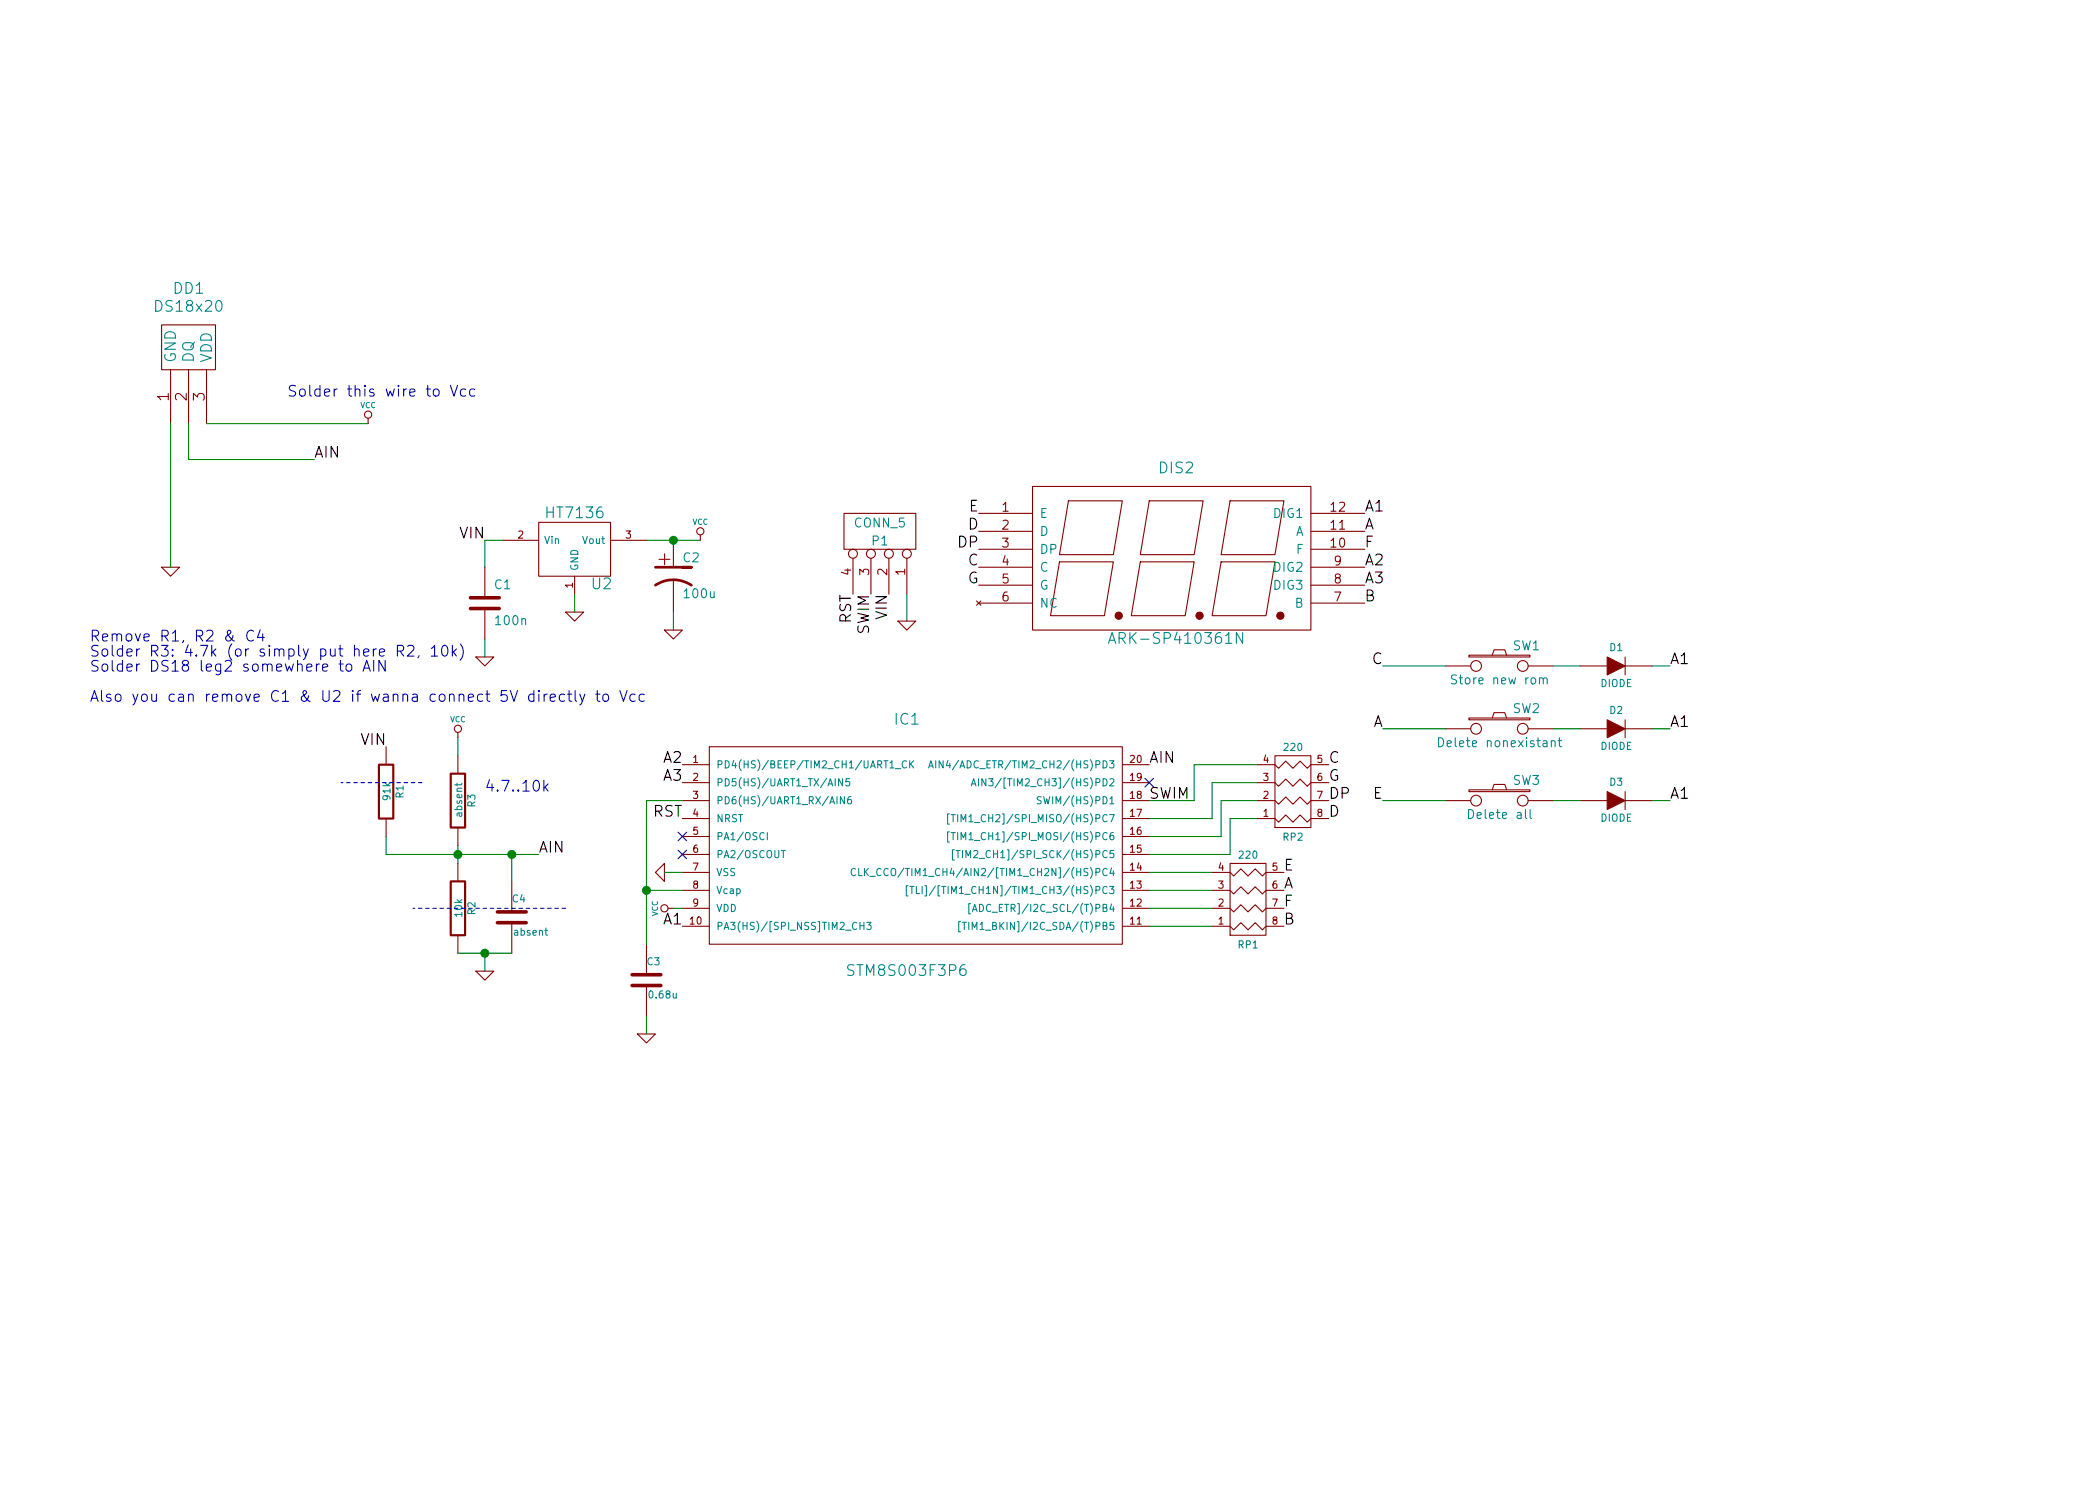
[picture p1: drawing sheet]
EESchema Schematic File Version 2
LIBS:power
LIBS:device
LIBS:transistors
LIBS:conn
LIBS:linear
LIBS:regul
LIBS:74xx
LIBS:cmos4000
LIBS:adc-dac
LIBS:memory
LIBS:xilinx
LIBS:special
LIBS:microcontrollers
LIBS:dsp
LIBS:microchip
LIBS:analog_switches
LIBS:motorola
LIBS:texas
LIBS:intel
LIBS:audio
LIBS:interface
LIBS:digital-audio
LIBS:philips
LIBS:display
LIBS:cypress
LIBS:siliconi
LIBS:opto
LIBS:atmel
LIBS:contrib
LIBS:valves
LIBS:stm8
LIBS:local
LIBS:3digit_voltmeter-cache
EELAYER 24 0
EELAYER END
$Descr A4 11693 8268
encoding utf-8
Sheet 1 1
Title ""
Date "16 feb 2015"
Rev ""
Comp ""
Comment1 ""
Comment2 ""
Comment3 ""
Comment4 ""
$EndDescr
$Comp
L STM8S003F3P6 IC1
U 1 1
P 5050 4600
F 0 "IC1" H 5050 5200 60  0000 C CNN
F 1 "STM8S003F3P6" H 5050 3800 60  0000 C CNN
F 2 "TSSOP20" H 4950 5100 60  0001 C CNN
F 3 "~" H 5050 4600 60  0000 C CNN
	1    5050 4600
	1    0    0    -1  
$EndComp
$Comp
L R_PACK4 RP2
U 1 1
P 7200 4200
F 0 "RP2" H 7200 4650 40  0000 C CNN
F 1 "220" H 7200 4150 40  0000 C CNN
F 2 "" H 7200 4200 60  0000 C CNN
F 3 "" H 7200 4200 60  0000 C CNN
	1    7200 4200
	1    0    0    1   
$EndComp
$Comp
L ARK-SP410361N DIS2
U 1 1
P 6550 3100
F 0 "DIS2" H 6550 3600 60  0000 C CNN
F 1 "ARK-SP410361N" H 6550 2650 60  0000 C CNN
F 2 "~" H 6300 3100 60  0000 C CNN
F 3 "~" H 6300 3100 60  0000 C CNN
	1    6550 3100
	1    0    0    -1  
$EndComp
$Comp
L HT7136 U2
U 1 1
P 3200 3050
F 0 "U2" H 3350 2854 60  0000 C CNN
F 1 "HT7136" H 3200 3250 60  0000 C CNN
F 2 "~" H 3200 3050 60  0000 C CNN
F 3 "~" H 3200 3050 60  0000 C CNN
	1    3200 3050
	1    0    0    -1  
$EndComp
$Comp
L GND #PWR6
U 1 1
P 3200 3400
F 0 "#PWR6" H 3200 3400 30  0001 C CNN
F 1 "GND" H 3200 3330 30  0001 C CNN
F 2 "" H 3200 3400 60  0000 C CNN
F 3 "" H 3200 3400 60  0000 C CNN
	1    3200 3400
	1    0    0    -1  
$EndComp
Wire Wire Line
	3200 3400 3200 3300
$Comp
L C C1
U 1 1
P 2700 3350
F 0 "C1" H 2750 3450 50  0000 L CNN
F 1 "100n" H 2750 3250 50  0000 L CNN
F 2 "" H 2700 3350 60  0000 C CNN
F 3 "" H 2700 3350 60  0000 C CNN
	1    2700 3350
	1    0    0    -1  
$EndComp
Wire Wire Line
	2700 3150 2700 3000
$Comp
L GND #PWR4
U 1 1
P 2700 3650
F 0 "#PWR4" H 2700 3650 30  0001 C CNN
F 1 "GND" H 2700 3580 30  0001 C CNN
F 2 "" H 2700 3650 60  0000 C CNN
F 3 "" H 2700 3650 60  0000 C CNN
	1    2700 3650
	1    0    0    -1  
$EndComp
Wire Wire Line
	2700 3550 2700 3650
$Comp
L CP1 C2
U 1 1
P 3750 3200
F 0 "C2" H 3800 3300 50  0000 L CNN
F 1 "100u" H 3800 3100 50  0000 L CNN
F 2 "" H 3750 3200 60  0000 C CNN
F 3 "" H 3750 3200 60  0000 C CNN
	1    3750 3200
	1    0    0    -1  
$EndComp
Wire Wire Line
	3600 3000 3900 3000
$Comp
L GND #PWR9
U 1 1
P 3750 3500
F 0 "#PWR9" H 3750 3500 30  0001 C CNN
F 1 "GND" H 3750 3430 30  0001 C CNN
F 2 "" H 3750 3500 60  0000 C CNN
F 3 "" H 3750 3500 60  0000 C CNN
	1    3750 3500
	1    0    0    -1  
$EndComp
Wire Wire Line
	3750 3400 3750 3500
Connection ~ 3750 3000
$Comp
L VCC #PWR11
U 1 1
P 3900 3000
F 0 "#PWR11" H 3900 3100 30  0001 C CNN
F 1 "VCC" H 3900 3100 30  0000 C CNN
F 2 "" H 3900 3000 60  0000 C CNN
F 3 "" H 3900 3000 60  0000 C CNN
	1    3900 3000
	1    0    0    -1  
$EndComp
$Comp
L CONN_4 P1
U 1 1
P 4900 2950
F 0 "P1" V 4850 2950 50  0000 C CNN
F 1 "CONN_5" V 4950 2950 50  0000 C CNN
F 2 "" H 4900 2950 60  0000 C CNN
F 3 "" H 4900 2950 60  0000 C CNN
	1    4900 2950
	0    1    -1   0   
$EndComp
Wire Wire Line
	5050 3450 5050 3300
$Comp
L R_PACK4 RP1
U 1 1
P 6950 4800
F 0 "RP1" H 6950 5250 40  0000 C CNN
F 1 "220" H 6950 4750 40  0000 C CNN
F 2 "" H 6950 4800 60  0000 C CNN
F 3 "" H 6950 4800 60  0000 C CNN
	1    6950 4800
	1    0    0    1   
$EndComp
Text Label 7400 4350 0    60   ~ 0
G
Text Label 7400 4450 0    60   ~ 0
DP
Text Label 7150 4950 0    60   ~ 0
A
Text Label 7150 5050 0    60   ~ 0
F
Text Label 7400 4550 0    60   ~ 0
D
Text Label 7150 4850 0    60   ~ 0
E
Text Label 7400 4250 0    60   ~ 0
C
Text Label 7150 5150 0    60   ~ 0
B
Text Label 5450 3250 2    60   ~ 0
G
Text Label 5450 3050 2    60   ~ 0
DP
Text Label 7600 2950 0    60   ~ 0
A
Text Label 7600 3050 0    60   ~ 0
F
Text Label 5450 2950 2    60   ~ 0
D
Text Label 5450 2850 2    60   ~ 0
E
Text Label 5450 3150 2    60   ~ 0
C
Text Label 7600 3350 0    60   ~ 0
B
Text Label 4850 3300 3    60   ~ 0
SWIM
Text Label 4750 3300 3    60   ~ 0
RST
Text Label 7600 2850 0    60   ~ 0
A1
Text Label 7600 3150 0    60   ~ 0
A2
Text Label 7600 3250 0    60   ~ 0
A3
$Comp
L VCC #PWR10
U 1 1
P 3750 5050
F 0 "#PWR10" H 3750 5150 30  0001 C CNN
F 1 "VCC" H 3750 5150 30  0000 C CNN
F 2 "" H 3750 5050 60  0000 C CNN
F 3 "" H 3750 5050 60  0000 C CNN
	1    3750 5050
	0    -1   -1   0   
$EndComp
$Comp
L GND #PWR8
U 1 1
P 3700 4850
F 0 "#PWR8" H 3700 4850 30  0001 C CNN
F 1 "GND" H 3700 4780 30  0001 C CNN
F 2 "" H 3700 4850 60  0000 C CNN
F 3 "" H 3700 4850 60  0000 C CNN
	1    3700 4850
	0    1    1    0   
$EndComp
$Comp
L C C3
U 1 1
P 3600 5450
F 0 "C3" H 3600 5550 40  0000 L CNN
F 1 "0.68u" H 3606 5365 40  0000 L CNN
F 2 "" H 3638 5300 30  0000 C CNN
F 3 "" H 3600 5450 60  0000 C CNN
	1    3600 5450
	1    0    0    -1  
$EndComp
Wire Wire Line
	3600 4450 3600 5250
Wire Wire Line
	3600 4950 3800 4950
$Comp
L GND #PWR7
U 1 1
P 3600 5750
F 0 "#PWR7" H 3600 5750 30  0001 C CNN
F 1 "GND" H 3600 5680 30  0001 C CNN
F 2 "" H 3600 5750 60  0000 C CNN
F 3 "" H 3600 5750 60  0000 C CNN
	1    3600 5750
	1    0    0    -1  
$EndComp
Wire Wire Line
	3600 5750 3600 5650
Text Label 3800 4350 2    60   ~ 0
A3
Text Label 3800 4250 2    60   ~ 0
A2
Wire Wire Line
	3600 4450 3800 4450
Connection ~ 3600 4950
Wire Wire Line
	3700 4850 3800 4850
Wire Wire Line
	3750 5050 3800 5050
Wire Wire Line
	2700 3000 2800 3000
Text Label 3800 4550 2    60   ~ 0
RST
Text Label 6400 4450 0    60   ~ 0
SWIM
Text Label 3800 5150 2    60   ~ 0
A1
Wire Wire Line
	6400 5150 6750 5150
Wire Wire Line
	6400 5050 6750 5050
Wire Wire Line
	6400 4950 6750 4950
Wire Wire Line
	6400 4850 6750 4850
$Comp
L GND #PWR1
U 1 1
P 950 3150
F 0 "#PWR1" H 950 3150 30  0001 C CNN
F 1 "GND" H 950 3080 30  0001 C CNN
F 2 "" H 950 3150 60  0000 C CNN
F 3 "" H 950 3150 60  0000 C CNN
	1    950  3150
	1    0    0    -1  
$EndComp
Text Label 2700 3000 2    60   ~ 0
VIN
Text Label 4950 3300 3    60   ~ 0
VIN
$Comp
L GND #PWR12
U 1 1
P 5050 3450
F 0 "#PWR12" H 5050 3450 30  0001 C CNN
F 1 "GND" H 5050 3380 30  0001 C CNN
F 2 "" H 5050 3450 60  0000 C CNN
F 3 "" H 5050 3450 60  0000 C CNN
	1    5050 3450
	1    0    0    -1  
$EndComp
$Comp
L R R3
U 1 1
P 2550 4450
F 0 "R3" V 2630 4450 40  0000 C CNN
F 1 "absent" V 2557 4451 40  0000 C CNN
F 2 "" V 2480 4450 30  0000 C CNN
F 3 "" H 2550 4450 30  0000 C CNN
	1    2550 4450
	1    0    0    -1  
$EndComp
$Comp
L VCC #PWR3
U 1 1
P 2550 4100
F 0 "#PWR3" H 2550 4200 30  0001 C CNN
F 1 "VCC" H 2550 4200 30  0000 C CNN
F 2 "" H 2550 4100 60  0000 C CNN
F 3 "" H 2550 4100 60  0000 C CNN
	1    2550 4100
	1    0    0    -1  
$EndComp
Wire Wire Line
	2550 4100 2550 4200
$Comp
L R R2
U 1 1
P 2550 5050
F 0 "R2" V 2630 5050 40  0000 C CNN
F 1 "10k" V 2557 5051 40  0000 C CNN
F 2 "" V 2480 5050 30  0000 C CNN
F 3 "" H 2550 5050 30  0000 C CNN
	1    2550 5050
	1    0    0    -1  
$EndComp
Wire Wire Line
	2550 4800 2550 4700
$Comp
L C C4
U 1 1
P 2850 5100
F 0 "C4" H 2850 5200 40  0000 L CNN
F 1 "absent" H 2856 5015 40  0000 L CNN
F 2 "" H 2888 4950 30  0000 C CNN
F 3 "" H 2850 5100 60  0000 C CNN
	1    2850 5100
	1    0    0    -1  
$EndComp
Text Label 6400 4250 0    60   ~ 0
AIN
Text Label 3000 4750 0    60   ~ 0
AIN
Connection ~ 2550 4750
Wire Wire Line
	2550 5300 2850 5300
Wire Wire Line
	2850 4900 2850 4750
Connection ~ 2850 4750
Wire Wire Line
	2150 4750 3000 4750
Wire Wire Line
	6400 4750 6850 4750
Wire Wire Line
	6400 4650 6800 4650
Wire Wire Line
	6400 4550 6750 4550
Wire Wire Line
	6850 4750 6850 4550
Wire Wire Line
	6850 4550 7000 4550
Wire Wire Line
	6800 4650 6800 4450
Wire Wire Line
	6800 4450 7000 4450
Wire Wire Line
	6750 4550 6750 4350
Wire Wire Line
	6750 4350 7000 4350
Wire Wire Line
	6400 4450 6650 4450
Wire Wire Line
	6650 4450 6650 4250
Wire Wire Line
	6650 4250 7000 4250
$Comp
L R R1
U 1 1
P 2150 4400
F 0 "R1" V 2230 4400 40  0000 C CNN
F 1 "91k" V 2157 4401 40  0000 C CNN
F 2 "" V 2080 4400 30  0000 C CNN
F 3 "" H 2150 4400 30  0000 C CNN
	1    2150 4400
	1    0    0    -1  
$EndComp
Wire Wire Line
	2150 4750 2150 4650
Text Label 2150 4150 2    60   ~ 0
VIN
NoConn ~ 3800 4650
NoConn ~ 3800 4750
NoConn ~ 6400 4350
$Comp
L GND #PWR5
U 1 1
P 2700 5400
F 0 "#PWR5" H 2700 5400 30  0001 C CNN
F 1 "GND" H 2700 5330 30  0001 C CNN
F 2 "" H 2700 5400 60  0000 C CNN
F 3 "" H 2700 5400 60  0000 C CNN
	1    2700 5400
	1    0    0    -1  
$EndComp
Wire Wire Line
	2700 5400 2700 5300
Connection ~ 2700 5300
Text Notes 500  3900 0    60   ~ 0
Remove R1, R2 & C4\nSolder R3: 4.7k (or simply put here R2, 10k)\nSolder DS18 leg2 somewhere to AIN\n\nAlso you can remove C1 & U2 if wanna connect 5V directly to Vcc
$Comp
L DS18x20 DD1
U 1 1
P 1050 2050
F 0 "DD1" H 1050 2500 60  0000 C CNN
F 1 "DS18x20" H 1050 2400 60  0000 C CNN
F 2 "" H 1050 2050 60  0000 C CNN
F 3 "" H 1050 2050 60  0000 C CNN
	1    1050 2050
	1    0    0    -1  
$EndComp
Wire Wire Line
	1750 2550 1050 2550
Wire Wire Line
	1050 2550 1050 2350
Wire Wire Line
	950  3150 950  2350
Wire Wire Line
	1150 2350 2050 2350
$Comp
L VCC #PWR2
U 1 1
P 2050 2350
F 0 "#PWR2" H 2050 2450 30  0001 C CNN
F 1 "VCC" H 2050 2450 30  0000 C CNN
F 2 "" H 2050 2350 60  0000 C CNN
F 3 "" H 2050 2350 60  0000 C CNN
	1    2050 2350
	1    0    0    -1  
$EndComp
Text Notes 1600 2200 0    60   ~ 0
Solder this wire to Vcc
$Comp
L SW_PUSH SW1
U 1 1
P 8350 3700
F 0 "SW1" H 8500 3810 50  0000 C CNN
F 1 "Store new rom" H 8350 3620 50  0000 C CNN
F 2 "" H 8350 3700 60  0000 C CNN
F 3 "" H 8350 3700 60  0000 C CNN
	1    8350 3700
	1    0    0    -1  
$EndComp
$Comp
L DIODE D1
U 1 1
P 9000 3700
F 0 "D1" H 9000 3800 40  0000 C CNN
F 1 "DIODE" H 9000 3600 40  0000 C CNN
F 2 "" H 9000 3700 60  0000 C CNN
F 3 "" H 9000 3700 60  0000 C CNN
	1    9000 3700
	1    0    0    -1  
$EndComp
Wire Wire Line
	9300 3700 9200 3700
Wire Wire Line
	8650 3700 8800 3700
Text Label 9300 3700 0    60   ~ 0
A1
Wire Wire Line
	7700 3700 8050 3700
$Comp
L SW_PUSH SW2
U 1 1
P 8350 4050
F 0 "SW2" H 8500 4160 50  0000 C CNN
F 1 "Delete nonexistant" H 8350 3970 50  0000 C CNN
F 2 "" H 8350 4050 60  0000 C CNN
F 3 "" H 8350 4050 60  0000 C CNN
	1    8350 4050
	1    0    0    -1  
$EndComp
$Comp
L DIODE D2
U 1 1
P 9000 4050
F 0 "D2" H 9000 4150 40  0000 C CNN
F 1 "DIODE" H 9000 3950 40  0000 C CNN
F 2 "" H 9000 4050 60  0000 C CNN
F 3 "" H 9000 4050 60  0000 C CNN
	1    9000 4050
	1    0    0    -1  
$EndComp
Wire Wire Line
	9300 4050 9200 4050
Wire Wire Line
	8650 4050 8800 4050
Text Label 9300 4050 0    60   ~ 0
A1
Wire Wire Line
	7700 4050 8050 4050
$Comp
L SW_PUSH SW3
U 1 1
P 8350 4450
F 0 "SW3" H 8500 4560 50  0000 C CNN
F 1 "Delete all" H 8350 4370 50  0000 C CNN
F 2 "" H 8350 4450 60  0000 C CNN
F 3 "" H 8350 4450 60  0000 C CNN
	1    8350 4450
	1    0    0    -1  
$EndComp
$Comp
L DIODE D3
U 1 1
P 9000 4450
F 0 "D3" H 9000 4550 40  0000 C CNN
F 1 "DIODE" H 9000 4350 40  0000 C CNN
F 2 "" H 9000 4450 60  0000 C CNN
F 3 "" H 9000 4450 60  0000 C CNN
	1    9000 4450
	1    0    0    -1  
$EndComp
Wire Wire Line
	9300 4450 9200 4450
Wire Wire Line
	8650 4450 8800 4450
Text Label 9300 4450 0    60   ~ 0
A1
Wire Wire Line
	7700 4450 8050 4450
Text Label 7700 3700 2    60   ~ 0
C
Text Label 7700 4050 2    60   ~ 0
A
Text Label 7700 4450 2    60   ~ 0
E
Wire Notes Line
	2300 5050 3150 5050
Wire Notes Line
	1900 4350 2350 4350
Text Notes 2700 4400 0    60   ~ 0
4.7..10k
Text Label 1750 2550 0    60   ~ 0
AIN
$EndSCHEMATC
